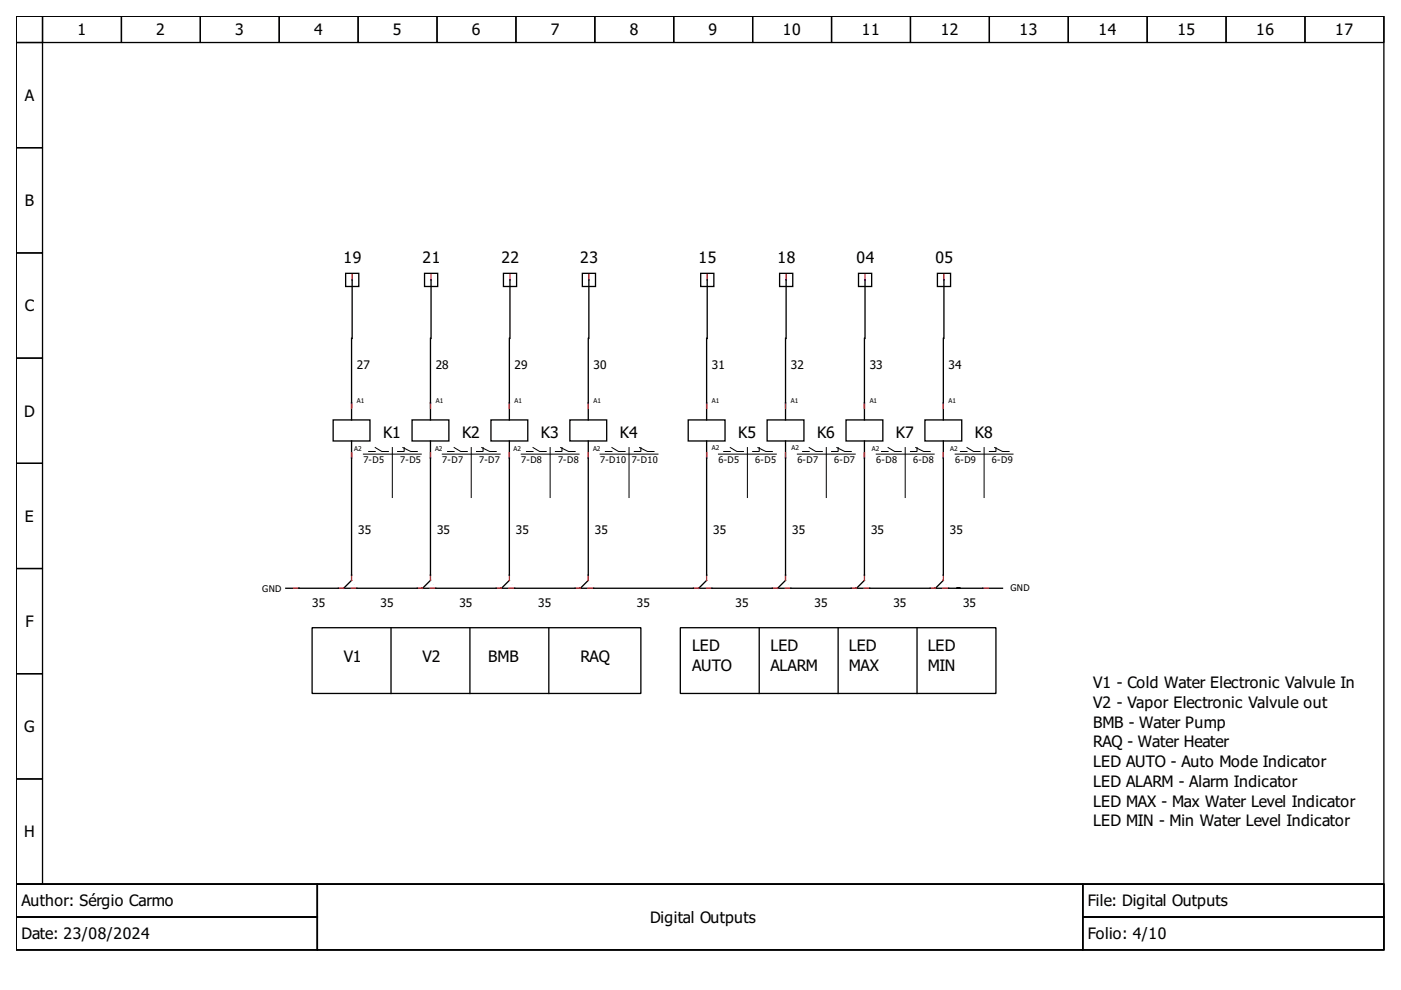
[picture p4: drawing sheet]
<svg xmlns="http://www.w3.org/2000/svg" width="297mm" height="210mm" viewBox="0 0 297 210" stroke-linecap="round" stroke-linejoin="round" font-family="sans-serif">
<g fill="none" stroke="#000" stroke-width=".28">
<path d="M3.4 3.4h290v184.1h-290zM3.4 3.4h5.6v5.6h-5.6zM3.4 9h5.6v22.3h-5.6zM9 3.4h16.7v5.6h-16.7zM25.7 3.4h16.8v5.6h-16.8zM42.5 3.4h16.7v5.6h-16.7zM59.2 3.4h16.7v5.6h-16.7zM75.9 3.4h16.8v5.6h-16.8zM92.7 3.4h16.7v5.6h-16.7zM109.4 3.4h16.7v5.6h-16.7zM126.1 3.4h16.7v5.6h-16.7zM142.8 3.4h16.8v5.6h-16.8z"/>
<path d="M159.6 3.4h16.7v5.6h-16.7zM176.3 3.4h16.7v5.6h-16.7zM193 3.4h16.8v5.6h-16.8zM209.8 3.4h16.7v5.6h-16.7zM226.5 3.4h16.7v5.6h-16.7zM243.2 3.4h16.8v5.6h-16.8zM260 3.4h16.7v5.6h-16.7zM276.7 3.4h16.7v5.6h-16.7zM3.4 31.3h5.6v22.3h-5.6zM3.4 53.6h5.6v22.3h-5.6zM73.3 58h2.8v2.7h-2.8zM74.7 59.3l-.2 26.1"/>
<path d="M90 58h2.8v2.7h-2.8zM91.4 59.3l-.1 26.1M106.7 58h2.8v2.7h-2.8zM108.1 59.3l-.1 26.1M123.5 58h2.8v2.7h-2.8zM124.9 59.3l-.2 26.1M148.6 58h2.8v2.7h-2.8zM149.9 59.3l-.1 26.1M165.3 58h2.8v2.7h-2.8zM166.7 59.3l-.2 26.1M182 58h2.8v2.7h-2.8zM183.4 59.3l-.1 26.1"/>
<path d="M198.7 58h2.8v2.7h-2.8zM200.1 59.3l-.1 26.1M3.4 75.9h5.6v22.3h-5.6zM3.4 98.2h5.6v22.3h-5.6zM70.6 89h7.8v4.5h-7.8zM74.5 97.1v24.8M74.5 85.7v3.3M74.5 93.5v3.3M87.4 89h7.8v4.5h-7.8zM91.3 97.1v24.8M91.3 85.7v3.3M91.3 93.5v3.3"/>
<path d="M104.1 89h7.8v4.5h-7.8zM108 97.1v24.8M108 85.7v3.3M108 93.5v3.3M120.8 89h7.8v4.5h-7.8zM124.7 85.7v3.3M124.7 93.5v3.3M124.7 97.1v24.8M145.9 89h7.8v4.5h-7.8zM149.8 97.1v24.8M149.8 85.7v3.3M149.8 93.5v3.3"/>
<path d="M162.6 89h7.9v4.5h-7.9zM166.5 97.1v24.8M166.5 85.7v3.3M166.5 93.5v3.3M179.4 89h7.8v4.5h-7.8zM183.3 97.1v24.8M183.3 85.7v3.3M183.3 93.5v3.3M196.1 89h7.8v4.5h-7.8zM200 97.1v24.8M200 85.7v3.3M200 93.5v3.3"/>
<path d="M3.4 120.5h5.6v22.3h-5.6zM60.6 124.7h11.1M66.2 133.1h69.7v13.9h-69.7zM72.6 124.7h1.7M74.5 123.1l-1.6 1.6M75.7 124.7h12.8M82.9 133.1v13.9M89.3 124.7h1.7M91.3 123.1l-1.7 1.6M92.4 124.7h12.8M99.6 133.1v13.9M106 124.7h1.7"/>
<path d="M108 123.1l-1.7 1.6M109.1 124.7h12.8M116.4 133.1v13.9M122.8 124.7h1.6M124.7 123.1l-1.6 1.6M125.8 124.7h21.2M144.2 133.1h67v13.9h-67zM147.9 124.7h1.6M149.8 123.1l-1.7 1.6M150.9 124.7h12.9M161 133.1v13.9M164.6 124.7h1.7"/>
<path d="M166.5 123.1l-1.6 1.6M167.7 124.7h12.8M177.7 133.1v13.9M181.3 124.7h1.7M183.3 123.1l-1.7 1.6M184.4 124.7h12.8M194.4 133.1v13.9M198.1 124.7h1.6M200 123.1l-1.7 1.6M201.1 124.7h7.3M209.8 124.7h2.8M3.4 142.8h5.6v22.4h-5.6z"/>
<path d="M3.4 165.2h5.6v22.3h-5.6zM3.4 187.5h290v13.9h-290zM3.4 187.5h63.9v6.9h-63.9zM3.4 194.4h63.9v7h-63.9zM67.3 187.5h162.3v13.9h-162.3zM229.6 187.5h63.8v6.9h-63.8zM229.6 194.4h63.8v7h-63.8z"/>
</g>
<g fill="none" stroke="#f00" stroke-width=".28">
<path d="M74.7 58.2v1.1M91.4 58.2v1.1M108.1 58.2v1.1M124.9 58.2v1.1M149.9 58.2v1.1M166.7 58.2v1.1M183.4 58.2v1.1M200.1 58.2v1.1M74.5 85.4v1.1M74.5 96v1.1M91.3 85.4v1.1M91.3 96v1.1"/>
<path d="M108 85.4v1.1M108 96v1.1M124.7 85.4v1.1M124.7 96v1.1M149.8 85.4v1.1M149.8 96v1.1M166.5 85.4v1.1M166.5 96v1.1M183.3 85.4v1.1M183.3 96v1.1M200 85.4v1.1M200 96v1.1"/>
<path d="M62.3 124.7h1.1M71.7 124.7h1.2M74.5 124.7h1.2M74.5 121.9v1.2M88.5 124.7h1.1M91.3 124.7h1.1M91.3 121.9v1.2M105.2 124.7h1.1M108 124.7h1.1M108 121.9v1.2M121.9 124.7h1.2M124.7 124.7h1.1"/>
<path d="M124.7 121.9v1.2M147 124.7h1.1M149.8 124.7h1.1M149.8 121.9v1.2M163.8 124.7h1.1M166.5 124.7h1.2M166.5 121.9v1.2M180.5 124.7h1.1M183.3 124.7h1.1M183.3 121.9v1.2M197.2 124.7h1.1M200 124.7h1.1"/>
<path d="M200 121.9v1.2M208.4 124.7h1.1"/>
</g>
<g fill="none" stroke="#00f" stroke-width=".28">
<path d="M74.7 59.3h.1M91.4 59.3h.1M108.1 59.3h.1M124.8 59.3h.1M149.9 59.3h.1M166.7 59.3h.1M183.4 59.3h.1M200.1 59.3h.1M74.5 85.4h.1M74.5 97.1h.1M91.3 85.4h.1M91.3 97.1h.1"/>
<path d="M108 85.4h.1M108 97.1h.1M124.7 85.4h.1M124.7 97.1h.1M149.8 85.4h.1M149.8 97.1h.1M166.5 85.4h.1M166.5 97.1h.1M183.3 85.4h.1M183.3 97.1h.1M200 85.4h.1M200 97.1h.1"/>
<path d="M63.4 124.7h.1M71.7 124.7h.1M74.5 121.9h.1M75.7 124.7h.1M88.5 124.7h.1M91.3 121.9h.1M92.4 124.7h.1M105.2 124.7h.1M108 121.9h.1M109.1 124.7h.1M121.9 124.7h.1M124.7 121.9h.1"/>
<path d="M125.8 124.7h.1M147 124.7h.1M149.8 121.9h.1M150.9 124.7h.1M163.8 124.7h.1M166.5 121.9h.1M167.7 124.7h.1M180.5 124.7h.1M183.3 121.9h.1M184.4 124.7h.1M197.2 124.7h.1M200 121.9h.1"/>
<path d="M201.1 124.7h.1M208.4 124.7h.1"/>
</g>
<g fill="none" stroke="#000" stroke-width=".21">
<path d="M77 96.3h12.3M78.2 95.7h1.4M79.6 94.9l1.4 .8h1.3M83.2 94.9v10.6M85.4 94.9l1.7 .8h1.4M85.7 94.9v.8h-1.4M93.8 96.3h12.2M94.9 95.7h1.4M96.3 94.9l1.4 .8h1.4M99.9 94.9v10.6M102.1 94.9l1.7 .8h1.4M102.4 94.9v.8h-1.4"/>
<path d="M110.5 96.3h12.3M111.6 95.7h1.4M113 94.9l1.4 .8h1.4M116.6 94.9v10.6M118.9 94.9l1.6 .8h1.4M119.1 94.9v.8h-1.3M127.2 96.3h12.3M128.3 95.7h1.4M129.7 94.9l1.4 .8h1.4M133.4 94.9v10.6M135.6 94.9l1.7 .8h1.4M135.9 94.9v.8h-1.4"/>
<path d="M152.3 96.3h12.3M153.4 95.7h1.4M154.8 94.9l1.4 .8h1.4M158.5 94.9v10.6M160.7 94.9l1.7 .8h1.4M161 94.9v.8h-1.4M169.1 96.3h12.2M170.2 95.7h1.4M171.6 94.9l1.4 .8h1.4M175.2 94.9v10.6M177.4 94.9l1.7 .8h1.4M177.7 94.9v.8h-1.4"/>
<path d="M185.8 96.3h12.3M186.9 95.7h1.4M188.3 94.9l1.4 .8h1.4M191.9 94.9v10.6M194.2 94.9l1.6 .8h1.4M194.4 94.9v.8h-1.4M202.5 96.3h12.3M203.6 95.7h1.4M205 94.9l1.4 .8h1.4M208.6 94.9v10.6M210.9 94.9l1.7 .8h1.3M211.2 94.9v.8h-1.4"/>
</g>
<g font-size="3.3">
<text x="16.4" y="7.5">1</text>
<text x="33.1" y="7.5">2</text>
<text x="49.9" y="7.5">3</text>
<text x="66.6" y="7.5">4</text>
<text x="83.3" y="7.5">5</text>
<text x="100" y="7.5">6</text>
<text x="116.8" y="7.5">7</text>
<text x="133.5" y="7.5">8</text>
<text x="150.2" y="7.5">9</text>
<text x="166" y="7.5">10</text>
<text x="182.7" y="7.5">11</text>
<text x="199.4" y="7.5">12</text>
<text x="216.2" y="7.5">13</text>
<text x="232.9" y="7.5">14</text>
<text x="249.6" y="7.5">15</text>
<text x="266.4" y="7.5">16</text>
<text x="283.1" y="7.5">17</text>
<text x="5.3" y="21.4">A</text>
<text x="5.3" y="43.7">B</text>
<text x="72.8" y="55.7">19</text>
<text x="89.6" y="55.7">21</text>
<text x="106.3" y="55.7">22</text>
<text x="123" y="55.7">23</text>
<text x="148.1" y="55.7">15</text>
<text x="164.9" y="55.7">18</text>
<text x="181.6" y="55.7">04</text>
<text x="198.3" y="55.7">05</text>
<text x="5.3" y="66">C</text>
<text x="5.1" y="88.3">D</text>
<text x="81.2" y="92.9">K1</text>
<text x="98" y="92.9">K2</text>
<text x="114.7" y="92.9">K3</text>
<text x="131.4" y="92.9">K4</text>
<text x="156.5" y="92.9">K5</text>
<text x="173.2" y="92.9">K6</text>
<text x="190" y="92.9">K7</text>
<text x="206.7" y="92.9">K8</text>
<text x="5.3" y="110.6">E</text>
<text x="5.4" y="132.9">F</text>
<text x="72.9" y="140.3">V1</text>
<text x="89.6" y="140.3">V2</text>
<text x="103.5" y="140.3">BMB</text>
<text x="123.1" y="140.3">RAQ</text>
<text x="146.7" y="138.1">LED</text>
<text x="146.7" y="142.3">AUTO</text>
<text x="163.4" y="138">LED</text>
<text x="163.4" y="142.2">ALARM</text>
<text x="180" y="138">LED</text>
<text x="180" y="142.2">MAX</text>
<text x="196.7" y="138">LED</text>
<text x="196.7" y="142.2">MIN</text>
<text x="231.8" y="145.9">V1 - Cold Water Electronic Valvule In</text>
<text x="5.1" y="155.3">G</text>
<text x="231.8" y="150.1">V2 - Vapor Electronic Valvule out</text>
<text x="231.8" y="154.3">BMB - Water Pump</text>
<text x="231.8" y="158.5">RAQ - Water Heater</text>
<text x="231.8" y="162.6">LED AUTO - Auto Mode Indicator</text>
<text x="231.8" y="166.8">LED ALARM - Alarm Indicator</text>
<text x="231.8" y="171">LED MAX - Max Water Level Indicator</text>
<text x="5.1" y="177.6">H</text>
<text x="231.8" y="175.2">LED MIN - Min Water Level Indicator</text>
<text x="4.6" y="192.2">Author: Sérgio Carmo</text>
<text x="137.8" y="195.7">Digital Outputs</text>
<text x="230.7" y="192.2">File: Digital Outputs</text>
<text x="4.6" y="199.2">Date: 23/08/2024</text>
<text x="230.7" y="199.2">Folio: 4/10</text>
</g>
<g font-size="2.5">
<text x="75.7" y="78.2">27</text>
<text x="92.4" y="78.2">28</text>
<text x="109.1" y="78.2">29</text>
<text x="125.8" y="78.2">30</text>
<text x="150.9" y="78.2">31</text>
<text x="167.7" y="78.2">32</text>
<text x="184.4" y="78.2">33</text>
<text x="201.1" y="78.2">34</text>
<text x="75.9" y="113.2">35</text>
<text x="92.7" y="113.2">35</text>
<text x="109.4" y="113.2">35</text>
<text x="126.1" y="113.2">35</text>
<text x="151.2" y="113.2">35</text>
<text x="167.9" y="113.2">35</text>
<text x="184.7" y="113.2">35</text>
<text x="201.4" y="113.2">35</text>
<text x="66.2" y="128.6">35</text>
<text x="80.7" y="128.6">35</text>
<text x="97.4" y="128.6">35</text>
<text x="114.1" y="128.6">35</text>
<text x="135" y="128.6">35</text>
<text x="156" y="128.6">35</text>
<text x="172.7" y="128.6">35</text>
<text x="189.4" y="128.6">35</text>
<text x="204.2" y="128.6">35</text>
</g>
<g font-size="2">
<text x="77" y="98.2">7-D5</text>
<text x="84.9" y="98.2">7-D5</text>
<text x="93.8" y="98.2">7-D7</text>
<text x="101.6" y="98.2">7-D7</text>
<text x="110.5" y="98.2">7-D8</text>
<text x="118.3" y="98.2">7-D8</text>
<text x="127.2" y="98.2">7-D10</text>
<text x="133.9" y="98.2">7-D10</text>
<text x="152.3" y="98.2">6-D5</text>
<text x="160.1" y="98.2">6-D5</text>
<text x="169.1" y="98.2">6-D7</text>
<text x="176.9" y="98.2">6-D7</text>
<text x="185.8" y="98.2">6-D8</text>
<text x="193.6" y="98.2">6-D8</text>
<text x="202.5" y="98.2">6-D9</text>
<text x="210.3" y="98.2">6-D9</text>
<text x="55.6" y="125.6">GND</text>
<text x="214.2" y="125.3">GND</text>
</g>
<g font-size="1.4">
<text x="75.7" y="85.4">A1</text>
<text x="92.4" y="85.4">A1</text>
<text x="109.1" y="85.4">A1</text>
<text x="125.8" y="85.4">A1</text>
<text x="150.9" y="85.4">A1</text>
<text x="167.7" y="85.4">A1</text>
<text x="184.4" y="85.4">A1</text>
<text x="201.1" y="85.4">A1</text>
<text x="75.1" y="95.5">A2</text>
<text x="92.2" y="95.6">A2</text>
<text x="108.9" y="95.7">A2</text>
<text x="125.7" y="95.6">A2</text>
<text x="150.9" y="95.4">A2</text>
<text x="167.8" y="95.5">A2</text>
<text x="184.9" y="95.5">A2</text>
<text x="201.5" y="95.7">A2</text>
</g>
</svg>
